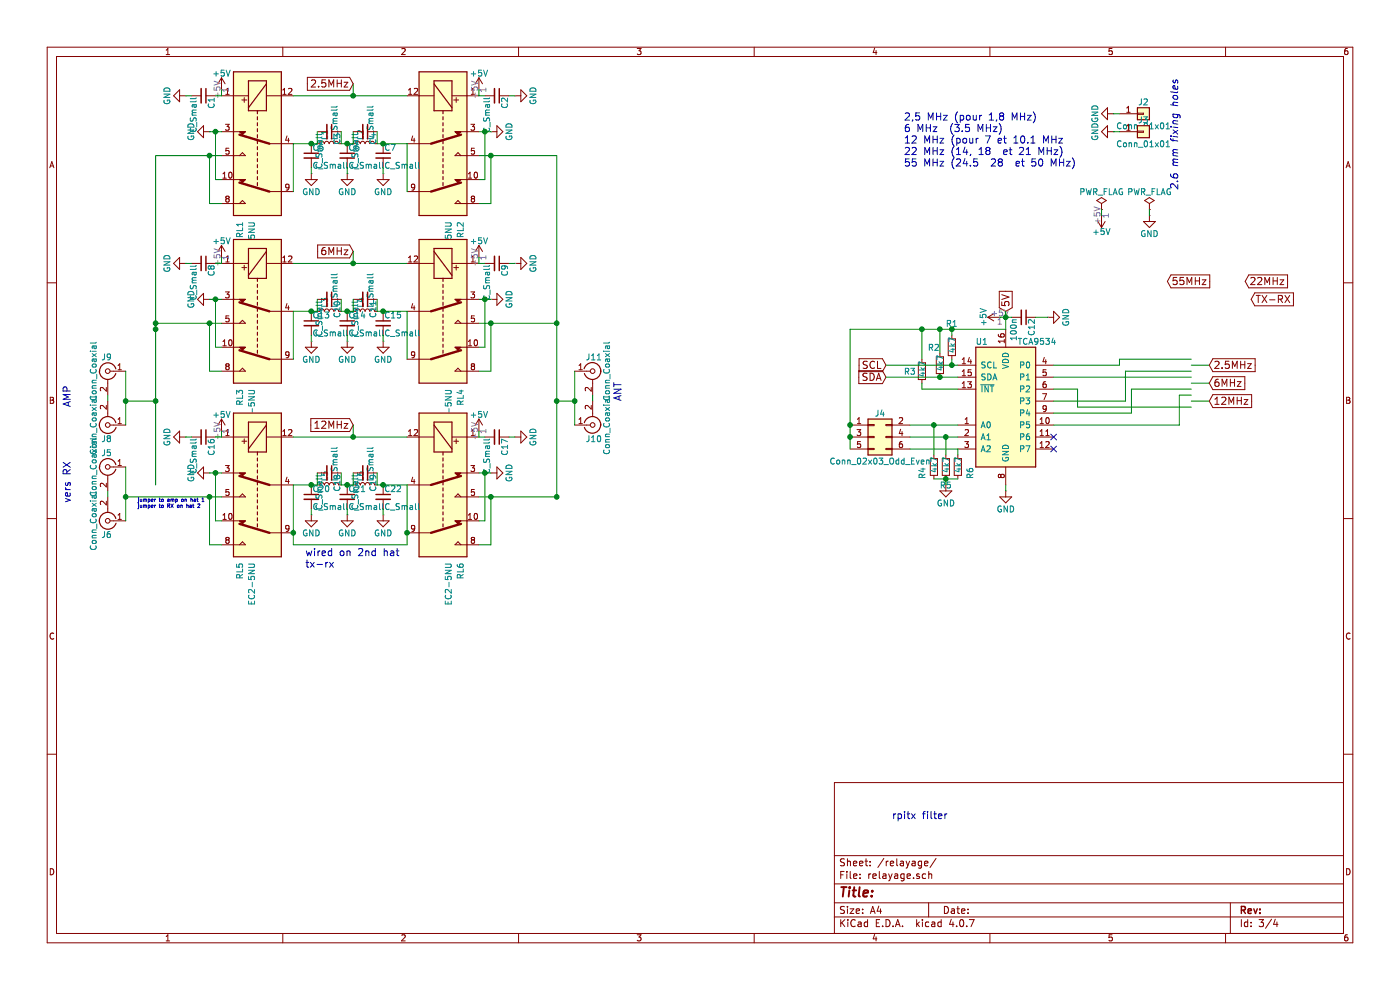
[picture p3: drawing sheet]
EESchema Schematic File Version 2
LIBS:Device
LIBS:Diode
LIBS:Interface
LIBS:Interface_Expansion
LIBS:Interface_LineDriver
LIBS:Interface_USB
LIBS:Mechanical
LIBS:power
LIBS:Relay
LIBS:Transistor_FET
LIBS:ee2-5nu
LIBS:Connector_Specialized
LIBS:Connector_Generic
LIBS:RPi_Hat-cache
EELAYER 25 0
EELAYER END
$Descr A4 11693 8268
encoding utf-8
Sheet 3 4
Title ""
Date ""
Rev ""
Comp ""
Comment1 ""
Comment2 ""
Comment3 ""
Comment4 ""
$EndDescr
$Comp
L EC2-5NU RL2
U 1 1
P 3700 1000
F 0 "RL2" H 4550 1150 50  0000 L CNN
F 1 "EC2-5NU" H 4550 1050 50  0000 L CNN
F 2 "2_Form_C_Relay:Relay_DPDT_NEC_EC2" H 3700 1000 50  0001 C CNN
F 3 "" H 3700 1000 50  0001 C CNN
	1    3700 1000
	0    1    1    0   
$EndComp
$Comp
L EC2-5NU RL1
U 1 1
P 2150 1000
F 0 "RL1" H 3000 1150 50  0000 L CNN
F 1 "EC2-5NU" H 3000 1050 50  0000 L CNN
F 2 "2_Form_C_Relay:Relay_DPDT_NEC_EC2" H 2150 1000 50  0001 C CNN
F 3 "" H 2150 1000 50  0001 C CNN
	1    2150 1000
	0    -1   1    0   
$EndComp
$Comp
L C_Small C2
U 1 1
P 4150 800
F 0 "C2" H 4160 870 50  0000 L CNN
F 1 "C_Small" H 4160 720 50  0000 L CNN
F 2 "Capacitor_SMD:C_1206_3216Metric_Pad1.24x1.80mm_HandSolder" H 4150 800 50  0001 C CNN
F 3 "" H 4150 800 50  0001 C CNN
	1    4150 800 
	0    1    1    0   
$EndComp
$Comp
L C_Small C6
U 1 1
P 2900 1300
F 0 "C6" H 2910 1370 50  0000 L CNN
F 1 "C_Small" H 2910 1220 50  0000 L CNN
F 2 "Capacitor_SMD:C_1206_3216Metric_Pad1.24x1.80mm_HandSolder" H 2900 1300 50  0001 C CNN
F 3 "" H 2900 1300 50  0001 C CNN
	1    2900 1300
	1    0    0    -1  
$EndComp
$Comp
L C_Small C5
U 1 1
P 2600 1300
F 0 "C5" H 2610 1370 50  0000 L CNN
F 1 "C_Small" H 2610 1220 50  0000 L CNN
F 2 "Capacitor_SMD:C_1206_3216Metric_Pad1.24x1.80mm_HandSolder" H 2600 1300 50  0001 C CNN
F 3 "" H 2600 1300 50  0001 C CNN
	1    2600 1300
	1    0    0    -1  
$EndComp
$Comp
L L_Small L1
U 1 1
P 2750 1200
F 0 "L1" H 2780 1240 50  0000 L CNN
F 1 "L_Small" H 2780 1160 50  0000 L CNN
F 2 "T50:T50_V_THT" H 2750 1200 50  0001 C CNN
F 3 "" H 2750 1200 50  0001 C CNN
	1    2750 1200
	0    -1   -1   0   
$EndComp
$Comp
L C_Small C7
U 1 1
P 3200 1300
F 0 "C7" H 3210 1370 50  0000 L CNN
F 1 "C_Small" H 3210 1220 50  0000 L CNN
F 2 "Capacitor_SMD:C_1206_3216Metric_Pad1.24x1.80mm_HandSolder" H 3200 1300 50  0001 C CNN
F 3 "" H 3200 1300 50  0001 C CNN
	1    3200 1300
	1    0    0    -1  
$EndComp
$Comp
L L_Small L2
U 1 1
P 3050 1200
F 0 "L2" H 3080 1240 50  0000 L CNN
F 1 "L_Small" H 3080 1160 50  0000 L CNN
F 2 "T50:T50_V_THT" H 3050 1200 50  0001 C CNN
F 3 "" H 3050 1200 50  0001 C CNN
	1    3050 1200
	0    -1   -1   0   
$EndComp
$Comp
L C_Small C3
U 1 1
P 2750 1100
F 0 "C3" H 2760 1170 50  0000 L CNN
F 1 "C_Small" H 2760 1020 50  0000 L CNN
F 2 "Capacitor_SMD:C_1206_3216Metric_Pad1.24x1.80mm_HandSolder" H 2750 1100 50  0001 C CNN
F 3 "" H 2750 1100 50  0001 C CNN
	1    2750 1100
	0    1    1    0   
$EndComp
$Comp
L C_Small C4
U 1 1
P 3050 1100
F 0 "C4" H 3060 1170 50  0000 L CNN
F 1 "C_Small" H 3060 1020 50  0000 L CNN
F 2 "Capacitor_SMD:C_1206_3216Metric_Pad1.24x1.80mm_HandSolder" H 3050 1100 50  0001 C CNN
F 3 "" H 3050 1100 50  0001 C CNN
	1    3050 1100
	0    1    1    0   
$EndComp
$Comp
L GND #PWR18
U 1 1
P 2600 1450
F 0 "#PWR18" H 2600 1200 50  0001 C CNN
F 1 "GND" H 2600 1300 50  0000 C CNN
F 2 "" H 2600 1450 50  0001 C CNN
F 3 "" H 2600 1450 50  0001 C CNN
	1    2600 1450
	1    0    0    -1  
$EndComp
$Comp
L GND #PWR19
U 1 1
P 2900 1450
F 0 "#PWR19" H 2900 1200 50  0001 C CNN
F 1 "GND" H 2900 1300 50  0000 C CNN
F 2 "" H 2900 1450 50  0001 C CNN
F 3 "" H 2900 1450 50  0001 C CNN
	1    2900 1450
	1    0    0    -1  
$EndComp
$Comp
L GND #PWR20
U 1 1
P 3200 1450
F 0 "#PWR20" H 3200 1200 50  0001 C CNN
F 1 "GND" H 3200 1300 50  0000 C CNN
F 2 "" H 3200 1450 50  0001 C CNN
F 3 "" H 3200 1450 50  0001 C CNN
	1    3200 1450
	1    0    0    -1  
$EndComp
$Comp
L C_Small C1
U 1 1
P 1700 800
F 0 "C1" H 1710 870 50  0000 L CNN
F 1 "C_Small" H 1710 720 50  0000 L CNN
F 2 "Capacitor_SMD:C_1206_3216Metric_Pad1.24x1.80mm_HandSolder" H 1700 800 50  0001 C CNN
F 3 "" H 1700 800 50  0001 C CNN
	1    1700 800 
	0    1    1    0   
$EndComp
$Comp
L GND #PWR12
U 1 1
P 1550 800
F 0 "#PWR12" H 1550 550 50  0001 C CNN
F 1 "GND" H 1550 650 50  0000 C CNN
F 2 "" H 1550 800 50  0001 C CNN
F 3 "" H 1550 800 50  0001 C CNN
	1    1550 800 
	0    1    -1   0   
$EndComp
$Comp
L +5V #PWR10
U 1 1
P 1850 750
F 0 "#PWR10" H 1850 600 50  0001 C CNN
F 1 "+5V" H 1850 890 50  0000 C CNN
F 2 "" H 1850 750 50  0001 C CNN
F 3 "" H 1850 750 50  0001 C CNN
	1    1850 750 
	1    0    0    -1  
$EndComp
$Comp
L +5V #PWR11
U 1 1
P 4000 750
F 0 "#PWR11" H 4000 600 50  0001 C CNN
F 1 "+5V" H 4000 890 50  0000 C CNN
F 2 "" H 4000 750 50  0001 C CNN
F 3 "" H 4000 750 50  0001 C CNN
	1    4000 750 
	1    0    0    -1  
$EndComp
$Comp
L GND #PWR13
U 1 1
P 4300 800
F 0 "#PWR13" H 4300 550 50  0001 C CNN
F 1 "GND" H 4300 650 50  0000 C CNN
F 2 "" H 4300 800 50  0001 C CNN
F 3 "" H 4300 800 50  0001 C CNN
	1    4300 800 
	0    -1   -1   0   
$EndComp
Text GLabel 2950 700  0    60   Input ~ 0
2.5MHz
Text Notes 7550 1400 0    60   ~ 0
2,5 MHz (pour 1,8 MHz) \n6 MHz  (3.5 MHz)\n12 MHz (pour 7 et 10.1 MHz\n22 MHz (14, 18  et 21 MHz)\n55 MHz (24.5  28  et 50 MHz)\n
$Comp
L GND #PWR15
U 1 1
P 1750 1100
F 0 "#PWR15" H 1750 850 50  0001 C CNN
F 1 "GND" H 1750 950 50  0000 C CNN
F 2 "" H 1750 1100 50  0001 C CNN
F 3 "" H 1750 1100 50  0001 C CNN
	1    1750 1100
	0    1    -1   0   
$EndComp
$Comp
L GND #PWR16
U 1 1
P 4100 1100
F 0 "#PWR16" H 4100 850 50  0001 C CNN
F 1 "GND" H 4100 950 50  0000 C CNN
F 2 "" H 4100 1100 50  0001 C CNN
F 3 "" H 4100 1100 50  0001 C CNN
	1    4100 1100
	0    -1   -1   0   
$EndComp
$Comp
L EC2-5NU RL4
U 1 1
P 3700 2400
F 0 "RL4" H 4550 2550 50  0000 L CNN
F 1 "EC2-5NU" H 4550 2450 50  0000 L CNN
F 2 "2_Form_C_Relay:Relay_DPDT_NEC_EC2" H 3700 2400 50  0001 C CNN
F 3 "" H 3700 2400 50  0001 C CNN
	1    3700 2400
	0    1    1    0   
$EndComp
$Comp
L EC2-5NU RL3
U 1 1
P 2150 2400
F 0 "RL3" H 3000 2550 50  0000 L CNN
F 1 "EC2-5NU" H 3000 2450 50  0000 L CNN
F 2 "2_Form_C_Relay:Relay_DPDT_NEC_EC2" H 2150 2400 50  0001 C CNN
F 3 "" H 2150 2400 50  0001 C CNN
	1    2150 2400
	0    -1   1    0   
$EndComp
$Comp
L C_Small C9
U 1 1
P 4150 2200
F 0 "C9" H 4160 2270 50  0000 L CNN
F 1 "C_Small" H 4160 2120 50  0000 L CNN
F 2 "Capacitor_SMD:C_1206_3216Metric_Pad1.24x1.80mm_HandSolder" H 4150 2200 50  0001 C CNN
F 3 "" H 4150 2200 50  0001 C CNN
	1    4150 2200
	0    1    1    0   
$EndComp
$Comp
L C_Small C14
U 1 1
P 2900 2700
F 0 "C14" H 2910 2770 50  0000 L CNN
F 1 "C_Small" H 2910 2620 50  0000 L CNN
F 2 "Capacitor_SMD:C_1206_3216Metric_Pad1.24x1.80mm_HandSolder" H 2900 2700 50  0001 C CNN
F 3 "" H 2900 2700 50  0001 C CNN
	1    2900 2700
	1    0    0    -1  
$EndComp
$Comp
L C_Small C13
U 1 1
P 2600 2700
F 0 "C13" H 2610 2770 50  0000 L CNN
F 1 "C_Small" H 2610 2620 50  0000 L CNN
F 2 "Capacitor_SMD:C_1206_3216Metric_Pad1.24x1.80mm_HandSolder" H 2600 2700 50  0001 C CNN
F 3 "" H 2600 2700 50  0001 C CNN
	1    2600 2700
	1    0    0    -1  
$EndComp
$Comp
L L_Small L3
U 1 1
P 2750 2600
F 0 "L3" H 2780 2640 50  0000 L CNN
F 1 "L_Small" H 2780 2560 50  0000 L CNN
F 2 "T50:T50_V_THT" H 2750 2600 50  0001 C CNN
F 3 "" H 2750 2600 50  0001 C CNN
	1    2750 2600
	0    -1   -1   0   
$EndComp
$Comp
L C_Small C15
U 1 1
P 3200 2700
F 0 "C15" H 3210 2770 50  0000 L CNN
F 1 "C_Small" H 3210 2620 50  0000 L CNN
F 2 "Capacitor_SMD:C_1206_3216Metric_Pad1.24x1.80mm_HandSolder" H 3200 2700 50  0001 C CNN
F 3 "" H 3200 2700 50  0001 C CNN
	1    3200 2700
	1    0    0    -1  
$EndComp
$Comp
L L_Small L4
U 1 1
P 3050 2600
F 0 "L4" H 3080 2640 50  0000 L CNN
F 1 "L_Small" H 3080 2560 50  0000 L CNN
F 2 "T50:T50_V_THT" H 3050 2600 50  0001 C CNN
F 3 "" H 3050 2600 50  0001 C CNN
	1    3050 2600
	0    -1   -1   0   
$EndComp
$Comp
L C_Small C10
U 1 1
P 2750 2500
F 0 "C10" H 2760 2570 50  0000 L CNN
F 1 "C_Small" H 2760 2420 50  0000 L CNN
F 2 "Capacitor_SMD:C_1206_3216Metric_Pad1.24x1.80mm_HandSolder" H 2750 2500 50  0001 C CNN
F 3 "" H 2750 2500 50  0001 C CNN
	1    2750 2500
	0    1    1    0   
$EndComp
$Comp
L C_Small C11
U 1 1
P 3050 2500
F 0 "C11" H 3060 2570 50  0000 L CNN
F 1 "C_Small" H 3060 2420 50  0000 L CNN
F 2 "Capacitor_SMD:C_1206_3216Metric_Pad1.24x1.80mm_HandSolder" H 3050 2500 50  0001 C CNN
F 3 "" H 3050 2500 50  0001 C CNN
	1    3050 2500
	0    1    1    0   
$EndComp
$Comp
L GND #PWR31
U 1 1
P 2600 2850
F 0 "#PWR31" H 2600 2600 50  0001 C CNN
F 1 "GND" H 2600 2700 50  0000 C CNN
F 2 "" H 2600 2850 50  0001 C CNN
F 3 "" H 2600 2850 50  0001 C CNN
	1    2600 2850
	1    0    0    -1  
$EndComp
$Comp
L GND #PWR32
U 1 1
P 2900 2850
F 0 "#PWR32" H 2900 2600 50  0001 C CNN
F 1 "GND" H 2900 2700 50  0000 C CNN
F 2 "" H 2900 2850 50  0001 C CNN
F 3 "" H 2900 2850 50  0001 C CNN
	1    2900 2850
	1    0    0    -1  
$EndComp
$Comp
L GND #PWR33
U 1 1
P 3200 2850
F 0 "#PWR33" H 3200 2600 50  0001 C CNN
F 1 "GND" H 3200 2700 50  0000 C CNN
F 2 "" H 3200 2850 50  0001 C CNN
F 3 "" H 3200 2850 50  0001 C CNN
	1    3200 2850
	1    0    0    -1  
$EndComp
$Comp
L C_Small C8
U 1 1
P 1700 2200
F 0 "C8" H 1710 2270 50  0000 L CNN
F 1 "C_Small" H 1710 2120 50  0000 L CNN
F 2 "Capacitor_SMD:C_1206_3216Metric_Pad1.24x1.80mm_HandSolder" H 1700 2200 50  0001 C CNN
F 3 "" H 1700 2200 50  0001 C CNN
	1    1700 2200
	0    1    1    0   
$EndComp
$Comp
L GND #PWR25
U 1 1
P 1550 2200
F 0 "#PWR25" H 1550 1950 50  0001 C CNN
F 1 "GND" H 1550 2050 50  0000 C CNN
F 2 "" H 1550 2200 50  0001 C CNN
F 3 "" H 1550 2200 50  0001 C CNN
	1    1550 2200
	0    1    -1   0   
$EndComp
$Comp
L +5V #PWR23
U 1 1
P 1850 2150
F 0 "#PWR23" H 1850 2000 50  0001 C CNN
F 1 "+5V" H 1850 2290 50  0000 C CNN
F 2 "" H 1850 2150 50  0001 C CNN
F 3 "" H 1850 2150 50  0001 C CNN
	1    1850 2150
	1    0    0    -1  
$EndComp
$Comp
L +5V #PWR24
U 1 1
P 4000 2150
F 0 "#PWR24" H 4000 2000 50  0001 C CNN
F 1 "+5V" H 4000 2290 50  0000 C CNN
F 2 "" H 4000 2150 50  0001 C CNN
F 3 "" H 4000 2150 50  0001 C CNN
	1    4000 2150
	1    0    0    -1  
$EndComp
$Comp
L GND #PWR26
U 1 1
P 4300 2200
F 0 "#PWR26" H 4300 1950 50  0001 C CNN
F 1 "GND" H 4300 2050 50  0000 C CNN
F 2 "" H 4300 2200 50  0001 C CNN
F 3 "" H 4300 2200 50  0001 C CNN
	1    4300 2200
	0    -1   -1   0   
$EndComp
Text GLabel 2950 2100 0    60   Input ~ 0
6MHz
$Comp
L GND #PWR27
U 1 1
P 1750 2500
F 0 "#PWR27" H 1750 2250 50  0001 C CNN
F 1 "GND" H 1750 2350 50  0000 C CNN
F 2 "" H 1750 2500 50  0001 C CNN
F 3 "" H 1750 2500 50  0001 C CNN
	1    1750 2500
	0    1    -1   0   
$EndComp
$Comp
L GND #PWR28
U 1 1
P 4100 2500
F 0 "#PWR28" H 4100 2250 50  0001 C CNN
F 1 "GND" H 4100 2350 50  0000 C CNN
F 2 "" H 4100 2500 50  0001 C CNN
F 3 "" H 4100 2500 50  0001 C CNN
	1    4100 2500
	0    -1   -1   0   
$EndComp
$Comp
L EC2-5NU RL6
U 1 1
P 3700 3850
F 0 "RL6" H 4550 4000 50  0000 L CNN
F 1 "EC2-5NU" H 4550 3900 50  0000 L CNN
F 2 "2_Form_C_Relay:Relay_DPDT_NEC_EC2" H 3700 3850 50  0001 C CNN
F 3 "" H 3700 3850 50  0001 C CNN
	1    3700 3850
	0    1    1    0   
$EndComp
$Comp
L EC2-5NU RL5
U 1 1
P 2150 3850
F 0 "RL5" H 3000 4000 50  0000 L CNN
F 1 "EC2-5NU" H 3000 3900 50  0000 L CNN
F 2 "2_Form_C_Relay:Relay_DPDT_NEC_EC2" H 2150 3850 50  0001 C CNN
F 3 "" H 2150 3850 50  0001 C CNN
	1    2150 3850
	0    -1   1    0   
$EndComp
$Comp
L C_Small C17
U 1 1
P 4150 3650
F 0 "C17" H 4160 3720 50  0000 L CNN
F 1 "C_Small" H 4160 3570 50  0000 L CNN
F 2 "Capacitor_SMD:C_1206_3216Metric_Pad1.24x1.80mm_HandSolder" H 4150 3650 50  0001 C CNN
F 3 "" H 4150 3650 50  0001 C CNN
	1    4150 3650
	0    1    1    0   
$EndComp
$Comp
L C_Small C21
U 1 1
P 2900 4150
F 0 "C21" H 2910 4220 50  0000 L CNN
F 1 "C_Small" H 2910 4070 50  0000 L CNN
F 2 "Capacitor_SMD:C_1206_3216Metric_Pad1.24x1.80mm_HandSolder" H 2900 4150 50  0001 C CNN
F 3 "" H 2900 4150 50  0001 C CNN
	1    2900 4150
	1    0    0    -1  
$EndComp
$Comp
L C_Small C20
U 1 1
P 2600 4150
F 0 "C20" H 2610 4220 50  0000 L CNN
F 1 "C_Small" H 2610 4070 50  0000 L CNN
F 2 "Capacitor_SMD:C_1206_3216Metric_Pad1.24x1.80mm_HandSolder" H 2600 4150 50  0001 C CNN
F 3 "" H 2600 4150 50  0001 C CNN
	1    2600 4150
	1    0    0    -1  
$EndComp
$Comp
L L_Small L5
U 1 1
P 2750 4050
F 0 "L5" H 2780 4090 50  0000 L CNN
F 1 "L_Small" H 2780 4010 50  0000 L CNN
F 2 "T50:T50_V_THT" H 2750 4050 50  0001 C CNN
F 3 "" H 2750 4050 50  0001 C CNN
	1    2750 4050
	0    -1   -1   0   
$EndComp
$Comp
L C_Small C22
U 1 1
P 3200 4150
F 0 "C22" H 3210 4220 50  0000 L CNN
F 1 "C_Small" H 3210 4070 50  0000 L CNN
F 2 "Capacitor_SMD:C_1206_3216Metric_Pad1.24x1.80mm_HandSolder" H 3200 4150 50  0001 C CNN
F 3 "" H 3200 4150 50  0001 C CNN
	1    3200 4150
	1    0    0    -1  
$EndComp
$Comp
L L_Small L6
U 1 1
P 3050 4050
F 0 "L6" H 3080 4090 50  0000 L CNN
F 1 "L_Small" H 3080 4010 50  0000 L CNN
F 2 "T50:T50_V_THT" H 3050 4050 50  0001 C CNN
F 3 "" H 3050 4050 50  0001 C CNN
	1    3050 4050
	0    -1   -1   0   
$EndComp
$Comp
L C_Small C18
U 1 1
P 2750 3950
F 0 "C18" H 2760 4020 50  0000 L CNN
F 1 "C_Small" H 2760 3870 50  0000 L CNN
F 2 "Capacitor_SMD:C_1206_3216Metric_Pad1.24x1.80mm_HandSolder" H 2750 3950 50  0001 C CNN
F 3 "" H 2750 3950 50  0001 C CNN
	1    2750 3950
	0    1    1    0   
$EndComp
$Comp
L C_Small C19
U 1 1
P 3050 3950
F 0 "C19" H 3060 4020 50  0000 L CNN
F 1 "C_Small" H 3060 3870 50  0000 L CNN
F 2 "Capacitor_SMD:C_1206_3216Metric_Pad1.24x1.80mm_HandSolder" H 3050 3950 50  0001 C CNN
F 3 "" H 3050 3950 50  0001 C CNN
	1    3050 3950
	0    1    1    0   
$EndComp
$Comp
L GND #PWR42
U 1 1
P 2600 4300
F 0 "#PWR42" H 2600 4050 50  0001 C CNN
F 1 "GND" H 2600 4150 50  0000 C CNN
F 2 "" H 2600 4300 50  0001 C CNN
F 3 "" H 2600 4300 50  0001 C CNN
	1    2600 4300
	1    0    0    -1  
$EndComp
$Comp
L GND #PWR43
U 1 1
P 2900 4300
F 0 "#PWR43" H 2900 4050 50  0001 C CNN
F 1 "GND" H 2900 4150 50  0000 C CNN
F 2 "" H 2900 4300 50  0001 C CNN
F 3 "" H 2900 4300 50  0001 C CNN
	1    2900 4300
	1    0    0    -1  
$EndComp
$Comp
L GND #PWR44
U 1 1
P 3200 4300
F 0 "#PWR44" H 3200 4050 50  0001 C CNN
F 1 "GND" H 3200 4150 50  0000 C CNN
F 2 "" H 3200 4300 50  0001 C CNN
F 3 "" H 3200 4300 50  0001 C CNN
	1    3200 4300
	1    0    0    -1  
$EndComp
$Comp
L C_Small C16
U 1 1
P 1700 3650
F 0 "C16" H 1710 3720 50  0000 L CNN
F 1 "C_Small" H 1710 3570 50  0000 L CNN
F 2 "Capacitor_SMD:C_1206_3216Metric_Pad1.24x1.80mm_HandSolder" H 1700 3650 50  0001 C CNN
F 3 "" H 1700 3650 50  0001 C CNN
	1    1700 3650
	0    1    1    0   
$EndComp
$Comp
L GND #PWR36
U 1 1
P 1550 3650
F 0 "#PWR36" H 1550 3400 50  0001 C CNN
F 1 "GND" H 1550 3500 50  0000 C CNN
F 2 "" H 1550 3650 50  0001 C CNN
F 3 "" H 1550 3650 50  0001 C CNN
	1    1550 3650
	0    1    -1   0   
$EndComp
$Comp
L +5V #PWR34
U 1 1
P 1850 3600
F 0 "#PWR34" H 1850 3450 50  0001 C CNN
F 1 "+5V" H 1850 3740 50  0000 C CNN
F 2 "" H 1850 3600 50  0001 C CNN
F 3 "" H 1850 3600 50  0001 C CNN
	1    1850 3600
	1    0    0    -1  
$EndComp
$Comp
L +5V #PWR35
U 1 1
P 4000 3600
F 0 "#PWR35" H 4000 3450 50  0001 C CNN
F 1 "+5V" H 4000 3740 50  0000 C CNN
F 2 "" H 4000 3600 50  0001 C CNN
F 3 "" H 4000 3600 50  0001 C CNN
	1    4000 3600
	1    0    0    -1  
$EndComp
$Comp
L GND #PWR37
U 1 1
P 4300 3650
F 0 "#PWR37" H 4300 3400 50  0001 C CNN
F 1 "GND" H 4300 3500 50  0000 C CNN
F 2 "" H 4300 3650 50  0001 C CNN
F 3 "" H 4300 3650 50  0001 C CNN
	1    4300 3650
	0    -1   -1   0   
$EndComp
Text GLabel 2950 3550 0    60   Input ~ 0
12MHz
$Comp
L GND #PWR38
U 1 1
P 1750 3950
F 0 "#PWR38" H 1750 3700 50  0001 C CNN
F 1 "GND" H 1750 3800 50  0000 C CNN
F 2 "" H 1750 3950 50  0001 C CNN
F 3 "" H 1750 3950 50  0001 C CNN
	1    1750 3950
	0    1    -1   0   
$EndComp
$Comp
L GND #PWR39
U 1 1
P 4100 3950
F 0 "#PWR39" H 4100 3700 50  0001 C CNN
F 1 "GND" H 4100 3800 50  0000 C CNN
F 2 "" H 4100 3950 50  0001 C CNN
F 3 "" H 4100 3950 50  0001 C CNN
	1    4100 3950
	0    -1   -1   0   
$EndComp
$Comp
L Conn_Coaxial J10
U 1 1
P 4950 3550
F 0 "J10" H 4960 3670 50  0000 C CNN
F 1 "Conn_Coaxial" V 5065 3550 50  0000 C CNN
F 2 "SMA_PINS:SMA_EDGE_NRW" H 4950 3550 50  0001 C CNN
F 3 "" H 4950 3550 50  0001 C CNN
	1    4950 3550
	1    0    0    1   
$EndComp
$Comp
L Conn_Coaxial J11
U 1 1
P 4950 3100
F 0 "J11" H 4960 3220 50  0000 C CNN
F 1 "Conn_Coaxial" V 5065 3100 50  0000 C CNN
F 2 "SMA_PINS:SMA_PINS" H 4950 3100 50  0001 C CNN
F 3 "" H 4950 3100 50  0001 C CNN
	1    4950 3100
	1    0    0    -1  
$EndComp
$Comp
L Conn_Coaxial J8
U 1 1
P 900 3550
F 0 "J8" H 910 3670 50  0000 C CNN
F 1 "Conn_Coaxial" V 1015 3550 50  0000 C CNN
F 2 "SMA_PINS:SMA_EDGE_NRW" H 900 3550 50  0001 C CNN
F 3 "" H 900 3550 50  0001 C CNN
	1    900  3550
	-1   0    0    1   
$EndComp
$Comp
L Conn_Coaxial J9
U 1 1
P 900 3100
F 0 "J9" H 910 3220 50  0000 C CNN
F 1 "Conn_Coaxial" V 1015 3100 50  0000 C CNN
F 2 "SMA_PINS:SMA_PINS" H 900 3100 50  0001 C CNN
F 3 "" H 900 3100 50  0001 C CNN
	1    900  3100
	-1   0    0    -1  
$EndComp
$Comp
L GND #PWR22
U 1 1
P 9600 1800
F 0 "#PWR22" H 9600 1550 50  0001 C CNN
F 1 "GND" H 9600 1650 50  0000 C CNN
F 2 "" H 9600 1800 50  0001 C CNN
F 3 "" H 9600 1800 50  0001 C CNN
	1    9600 1800
	-1   0    0    -1  
$EndComp
$Comp
L +5V #PWR21
U 1 1
P 9200 1800
F 0 "#PWR21" H 9200 1650 50  0001 C CNN
F 1 "+5V" H 9200 1940 50  0000 C CNN
F 2 "" H 9200 1800 50  0001 C CNN
F 3 "" H 9200 1800 50  0001 C CNN
	1    9200 1800
	-1   0    0    1   
$EndComp
$Comp
L PWR_FLAG #FLG1
U 1 1
P 9200 1750
F 0 "#FLG1" H 9200 1825 50  0001 C CNN
F 1 "PWR_FLAG" H 9200 1900 50  0000 C CNN
F 2 "" H 9200 1750 50  0001 C CNN
F 3 "" H 9200 1750 50  0001 C CNN
	1    9200 1750
	1    0    0    -1  
$EndComp
$Comp
L PWR_FLAG #FLG2
U 1 1
P 9600 1750
F 0 "#FLG2" H 9600 1825 50  0001 C CNN
F 1 "PWR_FLAG" H 9600 1900 50  0000 C CNN
F 2 "" H 9600 1750 50  0001 C CNN
F 3 "" H 9600 1750 50  0001 C CNN
	1    9600 1750
	1    0    0    -1  
$EndComp
Text GLabel 7400 3150 0    60   Input ~ 0
SDA
Text GLabel 7400 3050 0    60   Input ~ 0
SCL
Text GLabel 8400 2600 1    60   Input ~ 0
5V
$Comp
L C_Small C12
U 1 1
P 8550 2650
F 0 "C12" H 8560 2720 50  0000 L CNN
F 1 "100n" H 8560 2570 50  0000 L CNN
F 2 "Capacitor_SMD:C_1206_3216Metric_Pad1.24x1.80mm_HandSolder" H 8550 2650 50  0001 C CNN
F 3 "" H 8550 2650 50  0001 C CNN
	1    8550 2650
	0    1    1    0   
$EndComp
$Comp
L GND #PWR30
U 1 1
P 8750 2650
F 0 "#PWR30" H 8750 2400 50  0001 C CNN
F 1 "GND" H 8750 2500 50  0000 C CNN
F 2 "" H 8750 2650 50  0001 C CNN
F 3 "" H 8750 2650 50  0001 C CNN
	1    8750 2650
	0    -1   -1   0   
$EndComp
$Comp
L GND #PWR41
U 1 1
P 8400 4100
F 0 "#PWR41" H 8400 3850 50  0001 C CNN
F 1 "GND" H 8400 3950 50  0000 C CNN
F 2 "" H 8400 4100 50  0001 C CNN
F 3 "" H 8400 4100 50  0001 C CNN
	1    8400 4100
	1    0    0    -1  
$EndComp
$Comp
L +5V #PWR29
U 1 1
P 8350 2650
F 0 "#PWR29" H 8350 2500 50  0001 C CNN
F 1 "+5V" H 8350 2790 50  0000 C CNN
F 2 "" H 8350 2650 50  0001 C CNN
F 3 "" H 8350 2650 50  0001 C CNN
	1    8350 2650
	0    -1   -1   0   
$EndComp
$Comp
L R_Small R2
U 1 1
P 7850 3050
F 0 "R2" H 7750 3200 50  0000 L CNN
F 1 "4k7" V 7850 3000 50  0000 L CNN
F 2 "Resistor_SMD:R_0805_2012Metric_Pad1.15x1.50mm_HandSolder" H 7850 3050 50  0001 C CNN
F 3 "" H 7850 3050 50  0001 C CNN
	1    7850 3050
	1    0    0    -1  
$EndComp
$Comp
L R_Small R3
U 1 1
P 7700 3100
F 0 "R3" H 7550 3100 50  0000 L CNN
F 1 "4k7" V 7700 3050 50  0000 L CNN
F 2 "Resistor_SMD:R_0805_2012Metric_Pad1.15x1.50mm_HandSolder" H 7700 3100 50  0001 C CNN
F 3 "" H 7700 3100 50  0001 C CNN
	1    7700 3100
	1    0    0    -1  
$EndComp
Text GLabel 10100 3200 2    60   Input ~ 0
6MHz
Text GLabel 10100 3350 2    60   Input ~ 0
12MHz
$Comp
L R_Small R1
U 1 1
P 7950 2900
F 0 "R1" H 7900 3100 50  0000 L CNN
F 1 "4k7" V 7950 2850 50  0000 L CNN
F 2 "Resistor_SMD:R_0805_2012Metric_Pad1.15x1.50mm_HandSolder" H 7950 2900 50  0001 C CNN
F 3 "" H 7950 2900 50  0001 C CNN
	1    7950 2900
	1    0    0    -1  
$EndComp
$Comp
L R_Small R4
U 1 1
P 7800 3900
F 0 "R4" V 7700 3800 50  0000 L CNN
F 1 "4k7" V 7800 3850 50  0000 L CNN
F 2 "Resistor_SMD:R_0805_2012Metric_Pad1.15x1.50mm_HandSolder" H 7800 3900 50  0001 C CNN
F 3 "" H 7800 3900 50  0001 C CNN
	1    7800 3900
	1    0    0    -1  
$EndComp
$Comp
L R_Small R6
U 1 1
P 8000 3900
F 0 "R6" V 8100 3800 50  0000 L CNN
F 1 "4k7" V 8000 3850 50  0000 L CNN
F 2 "Resistor_SMD:R_0805_2012Metric_Pad1.15x1.50mm_HandSolder" H 8000 3900 50  0001 C CNN
F 3 "" H 8000 3900 50  0001 C CNN
	1    8000 3900
	1    0    0    -1  
$EndComp
$Comp
L Conn_02x03_Odd_Even J4
U 1 1
P 7300 3650
F 0 "J4" H 7350 3850 50  0000 C CNN
F 1 "Conn_02x03_Odd_Even" H 7350 3450 50  0000 C CNN
F 2 "Connector_PinHeader_2.54mm:PinHeader_2x03_P2.54mm_Vertical" H 7300 3650 50  0001 C CNN
F 3 "" H 7300 3650 50  0001 C CNN
	1    7300 3650
	1    0    0    -1  
$EndComp
$Comp
L TCA9534 U1
U 1 1
P 8400 3350
F 0 "U1" H 8150 3850 50  0000 L CNN
F 1 "TCA9534" H 8500 3850 50  0000 L CNN
F 2 "Package_SO:SOIC-16W_7.5x10.3mm_P1.27mm" H 9350 2800 50  0001 C CNN
F 3 "" H 8500 3250 50  0001 C CNN
	1    8400 3350
	1    0    0    -1  
$EndComp
$Comp
L R_Small R5
U 1 1
P 7900 3900
F 0 "R5" H 7850 3750 50  0000 L CNN
F 1 "4k7" V 7900 3850 50  0000 L CNN
F 2 "Resistor_SMD:R_0805_2012Metric_Pad1.15x1.50mm_HandSolder" H 7900 3900 50  0001 C CNN
F 3 "" H 7900 3900 50  0001 C CNN
	1    7900 3900
	1    0    0    -1  
$EndComp
$Comp
L GND #PWR40
U 1 1
P 7900 4050
F 0 "#PWR40" H 7900 3800 50  0001 C CNN
F 1 "GND" H 7900 3900 50  0000 C CNN
F 2 "" H 7900 4050 50  0001 C CNN
F 3 "" H 7900 4050 50  0001 C CNN
	1    7900 4050
	1    0    0    -1  
$EndComp
$Comp
L Conn_01x01 J2
U 1 1
P 9550 950
F 0 "J2" H 9550 1050 50  0000 C CNN
F 1 "Conn_01x01" H 9550 850 50  0000 C CNN
F 2 "MountingHole:MountingHole_2.7mm_M2.5_DIN965_Pad" H 9550 950 50  0001 C CNN
F 3 "" H 9550 950 50  0001 C CNN
	1    9550 950 
	1    0    0    -1  
$EndComp
$Comp
L Conn_01x01 J3
U 1 1
P 9550 1100
F 0 "J3" H 9550 1200 50  0000 C CNN
F 1 "Conn_01x01" H 9550 1000 50  0000 C CNN
F 2 "MountingHole:MountingHole_2.7mm_M2.5_DIN965_Pad" H 9550 1100 50  0001 C CNN
F 3 "" H 9550 1100 50  0001 C CNN
	1    9550 1100
	1    0    0    -1  
$EndComp
$Comp
L GND #PWR17
U 1 1
P 9300 1100
F 0 "#PWR17" H 9300 850 50  0001 C CNN
F 1 "GND" H 9300 950 50  0000 C CNN
F 2 "" H 9300 1100 50  0001 C CNN
F 3 "" H 9300 1100 50  0001 C CNN
	1    9300 1100
	0    1    -1   0   
$EndComp
$Comp
L GND #PWR14
U 1 1
P 9300 950
F 0 "#PWR14" H 9300 700 50  0001 C CNN
F 1 "GND" H 9300 800 50  0000 C CNN
F 2 "" H 9300 950 50  0001 C CNN
F 3 "" H 9300 950 50  0001 C CNN
	1    9300 950 
	0    1    -1   0   
$EndComp
Text Notes 9850 650  3    60   Italic 0
2.6 mm fixing holes
NoConn ~ 8800 3650
NoConn ~ 8800 3750
Text Notes 600  3400 1    60   ~ 0
AMP
Text Notes 5200 3350 1    60   ~ 0
ANT
Text GLabel 10400 2350 2    60   Input ~ 0
22MHz
Text GLabel 9750 2350 2    60   Input ~ 0
55MHz
Text GLabel 10450 2500 2    60   Input ~ 0
TX-RX
Wire Wire Line
	2600 1450 2600 1400
Wire Wire Line
	2900 1450 2900 1400
Wire Wire Line
	3200 1450 3200 1400
Wire Wire Line
	2650 1200 2650 1100
Wire Wire Line
	2850 1100 2850 1200
Wire Wire Line
	2950 1200 2950 1100
Wire Wire Line
	3150 1100 3150 1200
Wire Wire Line
	2450 1200 2650 1200
Connection ~ 2600 1200
Wire Wire Line
	2850 1200 2950 1200
Connection ~ 2900 1200
Wire Wire Line
	3150 1200 3400 1200
Connection ~ 3200 1200
Wire Wire Line
	3400 1200 3400 1600
Wire Wire Line
	2450 1600 2450 1200
Wire Wire Line
	1750 1100 1850 1100
Wire Wire Line
	1800 1100 1800 1500
Wire Wire Line
	1800 1500 1850 1500
Wire Wire Line
	4000 1100 4100 1100
Wire Wire Line
	4050 1100 4050 1500
Wire Wire Line
	4050 1500 4000 1500
Wire Wire Line
	4000 1300 4650 1300
Wire Wire Line
	4100 1300 4100 1700
Wire Wire Line
	4100 1700 4000 1700
Wire Wire Line
	1300 1300 1850 1300
Wire Wire Line
	1750 1300 1750 1700
Wire Wire Line
	1750 1700 1850 1700
Wire Wire Line
	1550 800  1600 800 
Wire Wire Line
	1800 800  1850 800 
Wire Wire Line
	1850 800  1850 750 
Wire Wire Line
	4000 750  4000 800 
Wire Wire Line
	4300 800  4250 800 
Wire Wire Line
	4000 800  4050 800 
Wire Wire Line
	2450 800  3400 800 
Wire Wire Line
	2950 800  2950 700 
Connection ~ 2950 800 
Wire Wire Line
	2600 2850 2600 2800
Wire Wire Line
	2900 2850 2900 2800
Wire Wire Line
	3200 2850 3200 2800
Wire Wire Line
	2650 2600 2650 2500
Wire Wire Line
	2850 2500 2850 2600
Wire Wire Line
	2950 2600 2950 2500
Wire Wire Line
	3150 2500 3150 2600
Wire Wire Line
	2450 2600 2650 2600
Connection ~ 2600 2600
Wire Wire Line
	2850 2600 2950 2600
Connection ~ 2900 2600
Wire Wire Line
	3150 2600 3400 2600
Connection ~ 3200 2600
Wire Wire Line
	3400 2600 3400 3000
Wire Wire Line
	2450 3000 2450 2600
Wire Wire Line
	1750 2500 1850 2500
Wire Wire Line
	1800 2500 1800 2900
Wire Wire Line
	1800 2900 1850 2900
Wire Wire Line
	4000 2500 4100 2500
Wire Wire Line
	4050 2500 4050 2900
Wire Wire Line
	4050 2900 4000 2900
Wire Wire Line
	4000 2700 4650 2700
Wire Wire Line
	4100 2700 4100 3100
Wire Wire Line
	4100 3100 4000 3100
Wire Wire Line
	1300 2700 1850 2700
Wire Wire Line
	1750 2700 1750 3100
Wire Wire Line
	1750 3100 1850 3100
Wire Wire Line
	1550 2200 1600 2200
Wire Wire Line
	1800 2200 1850 2200
Wire Wire Line
	1850 2200 1850 2150
Wire Wire Line
	4000 2150 4000 2200
Wire Wire Line
	4300 2200 4250 2200
Wire Wire Line
	4000 2200 4050 2200
Wire Wire Line
	2450 2200 3400 2200
Wire Wire Line
	2950 2200 2950 2100
Connection ~ 2950 2200
Wire Wire Line
	2600 4300 2600 4250
Wire Wire Line
	2900 4300 2900 4250
Wire Wire Line
	3200 4300 3200 4250
Wire Wire Line
	2650 4050 2650 3950
Wire Wire Line
	2850 3950 2850 4050
Wire Wire Line
	2950 4050 2950 3950
Wire Wire Line
	3150 3950 3150 4050
Wire Wire Line
	2450 4050 2650 4050
Connection ~ 2600 4050
Wire Wire Line
	2850 4050 2950 4050
Connection ~ 2900 4050
Wire Wire Line
	3150 4050 3400 4050
Connection ~ 3200 4050
Wire Wire Line
	3400 4050 3400 4550
Wire Wire Line
	2450 4050 2450 4550
Wire Wire Line
	1750 3950 1850 3950
Wire Wire Line
	1800 3950 1800 4350
Wire Wire Line
	1800 4350 1850 4350
Wire Wire Line
	4000 3950 4100 3950
Wire Wire Line
	4050 3950 4050 4350
Wire Wire Line
	4050 4350 4000 4350
Wire Wire Line
	4650 4150 4000 4150
Wire Wire Line
	4100 4150 4100 4550
Wire Wire Line
	4100 4550 4000 4550
Wire Wire Line
	1050 4150 1850 4150
Wire Wire Line
	1750 4150 1750 4550
Wire Wire Line
	1750 4550 1850 4550
Wire Wire Line
	1550 3650 1600 3650
Wire Wire Line
	1800 3650 1850 3650
Wire Wire Line
	1850 3650 1850 3600
Wire Wire Line
	4000 3600 4000 3650
Wire Wire Line
	4300 3650 4250 3650
Wire Wire Line
	4000 3650 4050 3650
Wire Wire Line
	2450 3650 3400 3650
Wire Wire Line
	2950 3650 2950 3550
Connection ~ 2950 3650
Connection ~ 1750 1300
Connection ~ 1750 4150
Connection ~ 1750 2700
Connection ~ 1800 2500
Connection ~ 1800 3950
Connection ~ 1800 1100
Connection ~ 4050 1100
Connection ~ 4050 2500
Connection ~ 4050 3950
Connection ~ 4100 1300
Connection ~ 4100 2700
Connection ~ 4100 4150
Wire Wire Line
	4950 3350 4950 3300
Wire Wire Line
	4800 3550 4800 3100
Wire Wire Line
	900  3350 900  3300
Wire Wire Line
	1050 3550 1050 3100
Connection ~ 4800 3350
Connection ~ 1050 3350
Wire Wire Line
	9600 1800 9600 1750
Wire Wire Line
	9200 1800 9200 1750
Wire Wire Line
	8750 2650 8650 2650
Wire Wire Line
	8400 2750 8400 2600
Wire Wire Line
	8350 2650 8450 2650
Wire Wire Line
	7400 3150 8000 3150
Wire Wire Line
	7400 3050 8000 3050
Wire Wire Line
	8400 4050 8400 4100
Connection ~ 8400 2650
Connection ~ 7850 3150
Wire Wire Line
	8000 3250 7700 3250
Wire Wire Line
	7700 3250 7700 3200
Wire Wire Line
	7700 2750 7700 3000
Wire Wire Line
	7100 2750 8400 2750
Wire Wire Line
	7850 2950 7850 2750
Connection ~ 7850 2750
Wire Wire Line
	7950 2800 7950 2750
Connection ~ 7950 2750
Connection ~ 7700 2750
Wire Wire Line
	7950 3000 7950 3050
Connection ~ 7950 3050
Wire Wire Line
	8000 3800 8000 3750
Wire Wire Line
	7900 3800 7900 3650
Wire Wire Line
	7600 3650 8000 3650
Wire Wire Line
	7800 3550 7800 3800
Wire Wire Line
	7600 3550 8000 3550
Wire Wire Line
	8000 3750 7600 3750
Connection ~ 7900 3650
Connection ~ 7800 3550
Wire Wire Line
	7900 4000 7900 4050
Wire Wire Line
	7800 4000 8000 4000
Connection ~ 7900 4000
Wire Wire Line
	7100 2750 7100 3750
Connection ~ 7100 3650
Connection ~ 7100 3550
Wire Wire Line
	9350 1100 9300 1100
Wire Wire Line
	9350 950  9300 950 
Connection ~ 4650 2700
Wire Wire Line
	4650 3350 4800 3350
Connection ~ 4650 3350
Connection ~ 1300 2700
Wire Wire Line
	1050 3350 1300 3350
Connection ~ 1300 3350
Connection ~ 4650 4150
Wire Wire Line
	2450 4550 3400 4550
Connection ~ 3400 4450
Connection ~ 2450 4450
Text Notes 2550 4750 0    60   ~ 0
wired on 2nd hat\ntx-rx
$Comp
L Conn_Coaxial J6
U 1 1
P 900 4350
F 0 "J6" H 910 4470 50  0000 C CNN
F 1 "Conn_Coaxial" V 1015 4350 50  0000 C CNN
F 2 "SMA_PINS:SMA_EDGE_NRW" H 900 4350 50  0001 C CNN
F 3 "" H 900 4350 50  0001 C CNN
	1    900  4350
	-1   0    0    1   
$EndComp
$Comp
L Conn_Coaxial J5
U 1 1
P 900 3900
F 0 "J5" H 910 4020 50  0000 C CNN
F 1 "Conn_Coaxial" V 1015 3900 50  0000 C CNN
F 2 "SMA_PINS:SMA_PINS" H 900 3900 50  0001 C CNN
F 3 "" H 900 3900 50  0001 C CNN
	1    900  3900
	-1   0    0    -1  
$EndComp
Text Notes 600  4200 1    60   ~ 0
vers RX
Wire Wire Line
	900  4150 900  4100
Wire Wire Line
	1050 4350 1050 3900
Connection ~ 1050 4150
Wire Wire Line
	1300 2700 1300 4050
Wire Wire Line
	1300 2750 1300 1300
Connection ~ 1300 2750
Wire Wire Line
	4650 1300 4650 4150
Text GLabel 10100 3050 2    60   Input ~ 0
2.5MHz
Wire Wire Line
	10100 3050 9950 3050
Wire Wire Line
	10100 3200 9950 3200
Wire Wire Line
	10100 3350 9950 3350
Wire Wire Line
	8800 3050 9350 3050
Wire Wire Line
	8800 3350 9400 3350
Wire Wire Line
	9400 3350 9400 3100
Wire Wire Line
	9400 3100 9950 3100
Wire Wire Line
	9350 3050 9350 3000
Wire Wire Line
	9350 3000 9950 3000
Wire Wire Line
	8800 3150 9950 3150
Wire Wire Line
	8800 3450 9450 3450
Wire Wire Line
	9450 3450 9450 3250
Wire Wire Line
	9450 3250 9950 3250
Wire Wire Line
	8800 3250 9000 3250
Wire Wire Line
	9000 3250 9000 3400
Wire Wire Line
	9000 3400 9950 3400
Wire Wire Line
	8800 3550 9850 3550
Wire Wire Line
	9850 3550 9850 3300
Wire Wire Line
	9850 3300 9950 3300
Text Notes 7450 6850 0    60   ~ 0
rpitx filter\n
Text Notes 1150 4250 0    30   ~ 0
jumper to amp on hat 1\njumper to RX on hat 2
$EndSCHEMATC
